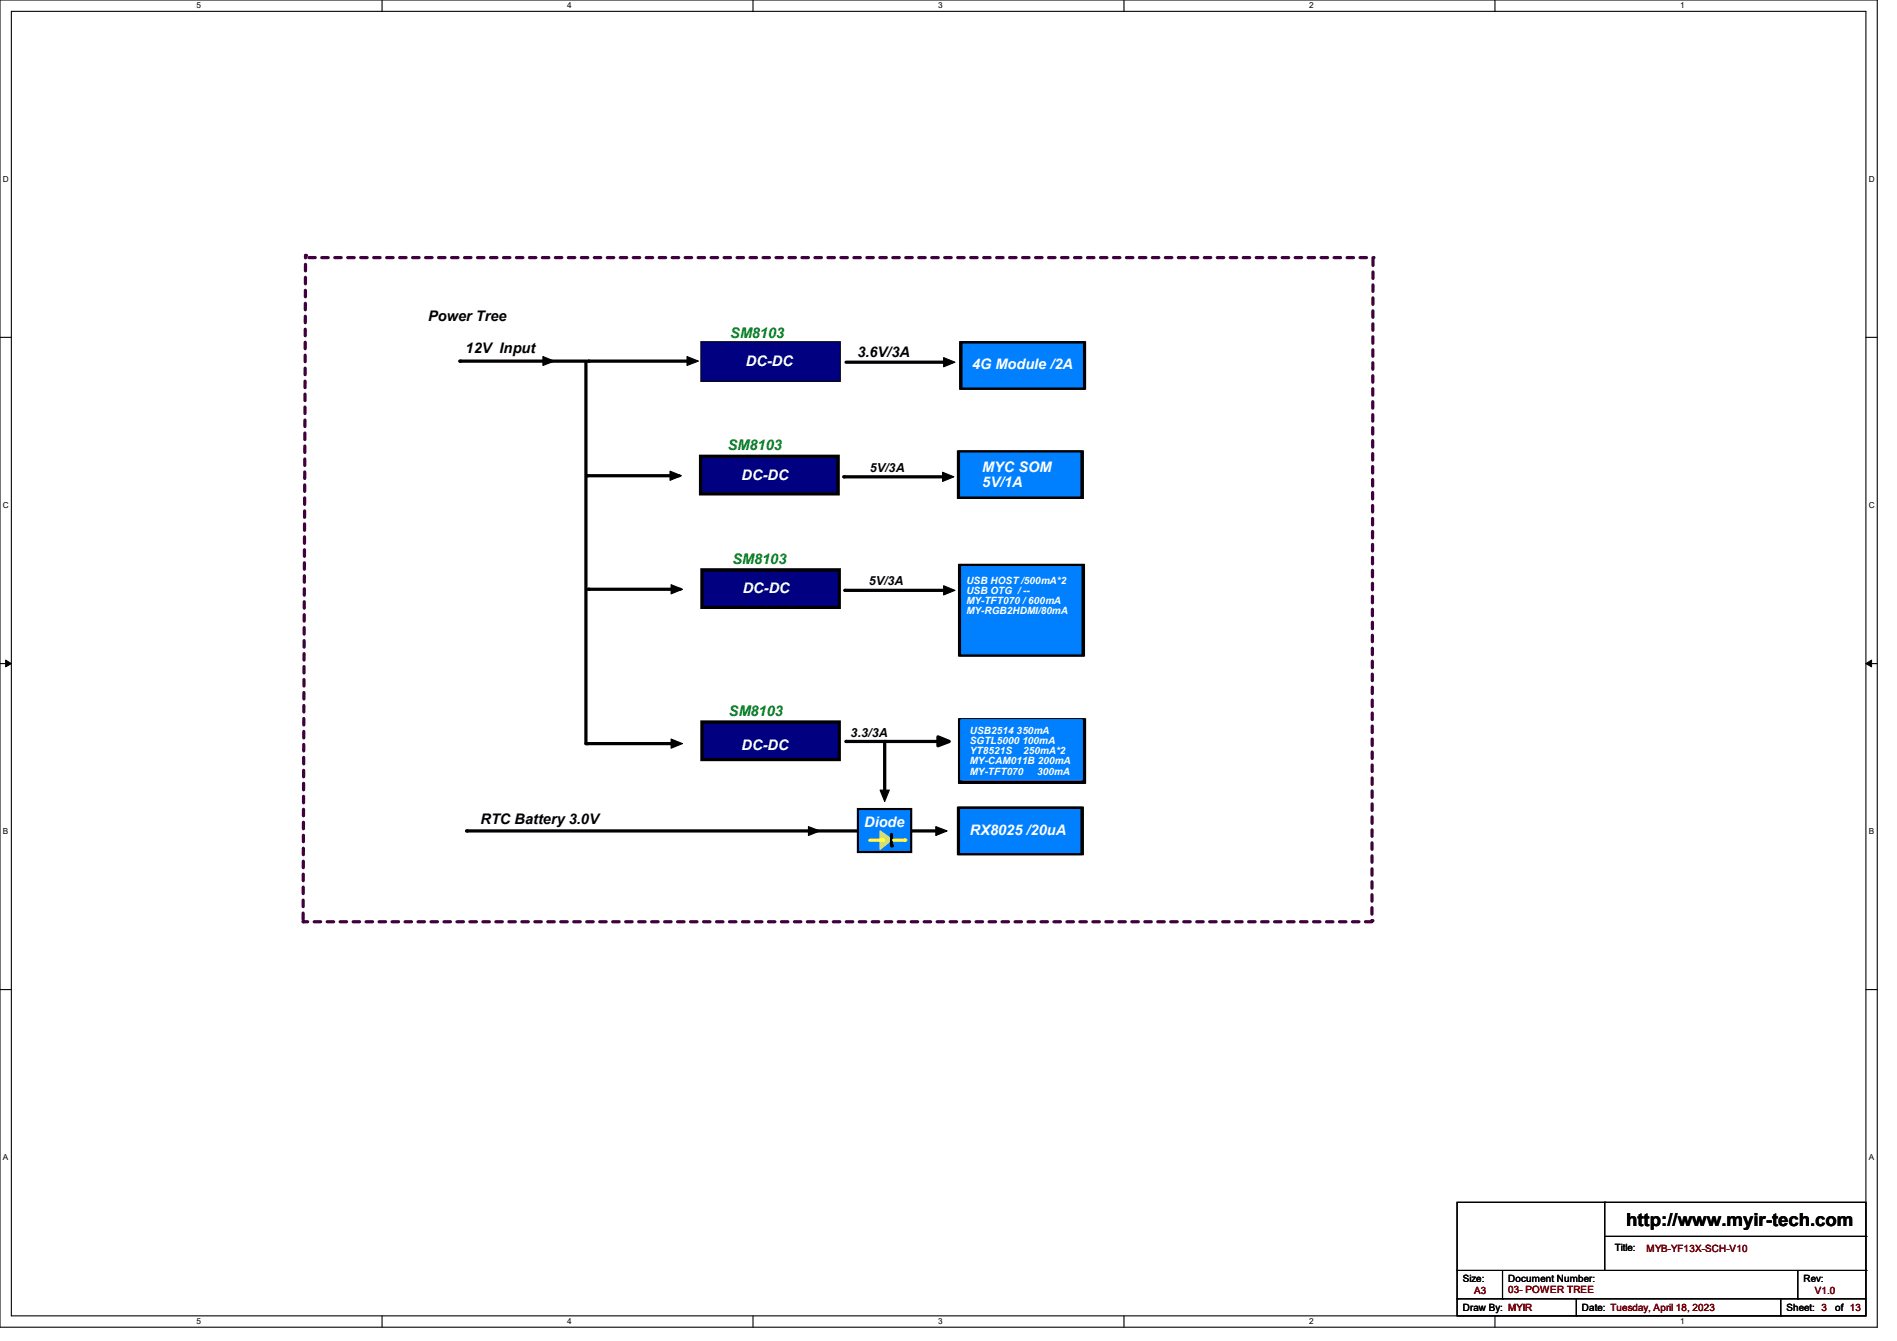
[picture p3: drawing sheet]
<svg xmlns="http://www.w3.org/2000/svg" width="297mm" height="210mm" viewBox="0 0 297 210" stroke-linecap="round" stroke-linejoin="round" font-family="sans-serif">
<path d="M0 0h293.9v207.9h-293.9zM1.8 1.8h290.3v204.3h-290.3z" fill="none" stroke="#000" stroke-width=".17"/>
<g fill="#fff">
<path d="M30.8 .2h.7v1.4h-.7z"/>
<path d="M30.8 206.2h.7v1.4h-.7z"/>
</g>
<path d="M59.8 0v1.8M59.8 206.1v1.8" fill="none" stroke="#000" stroke-width=".17"/>
<g fill="#fff">
<path d="M88.8 .2h.7v1.4h-.7z"/>
<path d="M88.8 206.2h.7v1.4h-.7z"/>
</g>
<path d="M117.9 0v1.8M117.9 206.1v1.8" fill="none" stroke="#000" stroke-width=".17"/>
<g fill="#fff">
<path d="M146.9 .2h.7v1.4h-.7z"/>
<path d="M146.9 206.2h.7v1.4h-.7z"/>
</g>
<path d="M176 0v1.8M176 206.1v1.8" fill="none" stroke="#000" stroke-width=".17"/>
<g fill="#fff">
<path d="M205 .2h.7v1.4h-.7z"/>
<path d="M205 206.2h.7v1.4h-.7z"/>
</g>
<path d="M234.1 0v1.8M234.1 206.1v1.8" fill="none" stroke="#000" stroke-width=".17"/>
<g fill="#fff">
<path d="M263.1 .2h.6v1.4h-.6z"/>
<path d="M263.1 206.2h.6v1.4h-.6z"/>
<path d="M.5 27.3h.9v1.4h-.9z"/>
<path d="M292.6 27.3h.9v1.4h-.9z"/>
<path d="M.5 78.4h.9v1.4h-.9z"/>
<path d="M292.6 78.4h.9v1.4h-.9z"/>
</g>
<path d="M0 52.8h1.8M292.1 52.8h1.8" fill="none" stroke="#000" stroke-width=".17"/>
<g fill="#fff">
<path d="M.5 129.5h.8v1.4h-.8z"/>
<path d="M292.6 129.5h.8v1.4h-.8z"/>
</g>
<path d="M0 103.9h1.8M292.1 103.9h1.8" fill="none" stroke="#000" stroke-width=".17"/>
<path d="M.9 103.4l.9 .5-.9 .5zM292.1 103.9l.9-.5v1z" fill="#000" stroke="#000" stroke-width=".16"/>
<g fill="#fff">
<path d="M.5 180.5h.8v1.4h-.8z"/>
<path d="M292.6 180.5h.8v1.4h-.8z"/>
</g>
<path d="M0 155h1.8M292.1 155h1.8" fill="none" stroke="#000" stroke-width=".17"/>
<path d="M48.3 40.3h166.7" fill="none" stroke="#400040" stroke-width=".51" stroke-dasharray="1 1"/>
<circle cx="215" cy="40.3" r=".25" fill="#400040" stroke-dasharray="1 1"/>
<path d="M214.8 144.4h-167.3" fill="none" stroke="#400040" stroke-width=".51" stroke-dasharray="1 1"/>
<circle cx="47.5" cy="144.4" r=".25" fill="#400040" stroke-dasharray="1 1"/>
<path d="M47.5 144l.3-104" fill="none" stroke="#400040" stroke-width=".51" stroke-dasharray="1 1"/>
<circle cx="47.8" cy="40" r=".25" fill="#400040" stroke-dasharray="1 1"/>
<g fill="#000080" stroke="#000080" stroke-width=".17">
<path d="M109.7 71.5h21.5v5.8h-21.5z" fill-rule="evenodd"/>
<path d="M109.9 53.7h21.5v5.9h-21.5z" fill-rule="evenodd"/>
</g>
<path d="M72 56.6h19.9M92.1 56.6h15.5M109.9 53.7h21.5v5.9h-21.5zM91.9 74.5h14.4M109.7 71.5h21.5v5.8h-21.5zM132.1 74.7h15.3" fill="none" stroke="#000" stroke-width=".51"/>
<g fill="#000">
<circle cx="72" cy="56.6" r=".25"/>
<circle cx="92.1" cy="56.6" r=".25"/>
<circle cx="91.9" cy="74.5" r=".25"/>
<circle cx="132.1" cy="74.7" r=".25"/>
</g>
<g fill="#000" stroke="#000" stroke-width=".17">
<path d="M107.6 55.8l1.7 .8-1.7 .6z" fill-rule="evenodd"/>
<path d="M147.7 56l1.8 .7-1.8 .7z" fill-rule="evenodd"/>
<path d="M147.6 74l1.8 .7-1.8 .7z" fill-rule="evenodd"/>
</g>
<path d="M215 40.6l-.2 103.6" fill="none" stroke="#400040" stroke-width=".51" stroke-dasharray="1 1"/>
<circle cx="214.8" cy="144.2" r=".25" fill="#400040" stroke-dasharray="1 1"/>
<path d="M132.5 56.7h15.4M150.4 53.7h19.2v7.1h-19.2zM150.6 53.7h19.2v7.1h-19.2zM150.1 70.8h19.1v7.1h-19.1zM150.2 70.8h19.3v7.1h-19.3zM132.5 116.1h14.7M73.1 130.1h74.5M134.4 126.8h8.2v6.5h-8.2zM139.6 130.7v1.8" fill="none" stroke="#000" stroke-width=".51"/>
<g fill="#0080ff" stroke="#0080ff" stroke-width=".17">
<path d="M150.4 71h18.7v6.7h-18.7z" fill-rule="evenodd"/>
<path d="M150.8 53.9h18.7v6.7h-18.7z" fill-rule="evenodd"/>
<path d="M134.6 127h7.8v6.2h-7.8z" fill-rule="evenodd"/>
</g>
<g fill="#000" stroke="#000" stroke-width=".17">
<path d="M85 55.8l1.8 .8-1.8 .6z" fill-rule="evenodd"/>
<path d="M104.9 73.8l1.8 .7-1.8 .7z" fill-rule="evenodd"/>
<path d="M126.6 129.5l1.8 .6-1.8 .8z" fill-rule="evenodd"/>
</g>
<g fill="#000">
<circle cx="147.9" cy="56.7" r=".25"/>
<circle cx="132.5" cy="116.1" r=".25"/>
<circle cx="73.1" cy="130.1" r=".25"/>
<circle cx="139.6" cy="132.5" r=".25"/>
</g>
<path d="M137.8 130.1l1.8 1.3v.2l-1.8 1.4z" fill-rule="evenodd" fill="#ffff80" stroke="#ffff80" stroke-width=".17"/>
<path d="M139.9 131.6h1.8" fill="none" stroke="#ff0" stroke-width=".51"/>
<circle cx="141.7" cy="131.6" r=".25" fill="#ff0"/>
<path d="M136.2 131.6h1.9" fill="none" stroke="#ff0" stroke-width=".51"/>
<circle cx="138.1" cy="131.6" r=".25" fill="#ff0"/>
<g fill="#000" stroke="#000" stroke-width=".17">
<path d="M105.1 91.6l1.7 .7-1.7 .7z" fill-rule="evenodd"/>
<path d="M147.7 91.7l1.8 .8-1.8 .7z" fill-rule="evenodd"/>
<path d="M105.1 115.7l1.7 .8-1.7 .7z" fill-rule="evenodd"/>
<path d="M137.8 123.7h1.4l-.7 1.8z" fill-rule="evenodd"/>
<path d="M146.5 129.5l1.8 .6-1.8 .8z" fill-rule="evenodd"/>
</g>
<g fill="#000080" stroke="#000080" stroke-width=".17">
<path d="M109.9 89.2h21.5v5.9h-21.5z" fill-rule="evenodd"/>
<path d="M109.9 113.1h21.5v5.9h-21.5z" fill-rule="evenodd"/>
</g>
<g fill="none" stroke="#000" stroke-width=".51">
<path d="M91.7 56.7v59.8M92.1 92.3h14.4M109.9 89.2h21.5v5.9h-21.5zM132.3 92.5h15.3M150.2 88.6h19.3v14h-19.3zM150.4 88.6h19.2v14h-19.2zM91.9 116.5h13.9M109.9 113.1h21.5v5.9h-21.5zM138.5 116.1v8.2M150.2 112.7h19.4v9.8h-19.4zM150.4 112.7h19.4v9.8h-19.4zM150.1 126.6h19.1v7.1h-19.1z"/>
<path d="M150.2 126.6h19.3v7.1h-19.3z"/>
</g>
<g fill="#000">
<circle cx="92.1" cy="92.3" r=".25"/>
<circle cx="132.3" cy="92.5" r=".25"/>
<circle cx="91.7" cy="116.5" r=".25"/>
<circle cx="91.9" cy="116.5" r=".25"/>
<circle cx="138.5" cy="116.1" r=".25"/>
</g>
<g fill="#0080ff" stroke="#0080ff" stroke-width=".17">
<path d="M150.4 112.7h19.1v9.4h-19.1z" fill-rule="evenodd"/>
<path d="M150.4 126.8h18.7v6.7h-18.7z" fill-rule="evenodd"/>
<path d="M150.6 88.7h18.6v13.7h-18.6z" fill-rule="evenodd"/>
</g>
<path d="M146.9 115.4l1.7 .7-1.7 .7z" fill-rule="evenodd" fill="#000" stroke="#000" stroke-width=".51"/>
<g fill="none" stroke="#000" stroke-width=".17">
<path d="M228.1 188.3h64v17.8h-64zM228.1 199h64M235.2 199v4.4M251.2 188.3h.1M251.2 188.3v10.7M251.2 193.6h40.9M281.5 199v4.4M292.1 199h.1M292.1 193.6h.1M228.1 203.4h.1M228.1 203.4h64M235.2 203.4h.1"/>
<path d="M246.8 206.1h.1M246.8 203.4v2.7M278.8 206.1h.1M278.8 203.4v2.7M281.5 203.4h.1"/>
</g>
<text font-size="2.8" x="254.6" y="192">http://www.myir-tech.com</text>
<g font-size="2.3">
<text x="67" y="50.2">Power Tree</text>
<text x="72.9" y="55.2">12V Input</text>
<text x="134.2" y="56">3.6V/3A</text>
<text x="75.2" y="129">RTC Battery 3.0V</text>
</g>
<g font-size="2.3" fill="#008000">
<text x="114.3" y="52.9">SM8103</text>
<text x="114" y="70.5">SM8103</text>
<text x="114.7" y="88.3">SM8103</text>
<text x="114.1" y="112.1">SM8103</text>
</g>
<g font-size="2.3" fill="#fff">
<text x="116.8" y="57.4">DC-DC</text>
<text x="152.2" y="57.7">4G Module /2A</text>
<text x="116.1" y="75.1">DC-DC</text>
<text x="153.8" y="73.9">MYC SOM</text>
<text x="153.8" y="76.3">5V/1A</text>
<text x="116.3" y="92.9">DC-DC</text>
<text x="116.1" y="117.5">DC-DC</text>
<text x="135.3" y="129.5">Diode</text>
<text x="151.8" y="130.8">RX8025 /20uA</text>
</g>
<g font-size="1.9">
<text x="136.2" y="74">5V/3A</text>
<text x="136" y="91.6">5V/3A</text>
<text x="133.2" y="115.4">3.3/3A</text>
</g>
<g font-size="1.6" fill="#fff">
<text x="151.3" y="91.4">USB HOST /500mA*2</text>
<text x="151.3" y="93">USB OTG / --</text>
<text x="151.3" y="94.6">MY-TFT070 / 600mA</text>
<text x="151.3" y="96.2">MY-RGB2HDMI/80mA</text>
<text x="151.8" y="114.9">USB2514 350mA</text>
<text x="151.8" y="116.5">SGTL5000 100mA</text>
<text x="151.8" y="118.1">YT8521S</text>
<text x="151.8" y="119.7">MY-CAM011B 200mA</text>
<text x="160.2" y="118.1">250mA*2</text>
<text x="151.8" y="121.3">MY-TFT070</text>
<text x="162.4" y="121.3">300mA</text>
</g>
<g font-size="1.6">
<text x="252.8" y="196">Title:</text>
<text x="229" y="200.7">Size:</text>
<text x="236.1" y="200.7">Document Number:</text>
<text x="282.4" y="200.7">Rev:</text>
<text x="229" y="205.4">Draw By: MYIR</text>
<text x="247.7" y="205.4">Date: Tuesday, April 18, 2023</text>
<text x="279.7" y="205.4">Sheet: 3</text>
<text x="287.3" y="205.4">of 13</text>
</g>
<g font-size="1.6" fill="#800000">
<text x="257.8" y="196.1">MYB-YF13X-SCH-V10</text>
<text x="230.8" y="202.7">A3</text>
<text x="236.1" y="202.5">03- POWER TREE</text>
<text x="284.1" y="202.7">V1.0</text>
</g>
<g font-size="1.3">
<text x="30.8" y="1.3">5</text>
<text x="88.8" y="1.3">4</text>
<text x="146.9" y="1.3">3</text>
<text x="205" y="1.3">2</text>
<text x="263.1" y="1.3">1</text>
<text x=".5" y="28.4">D</text>
<text x="292.6" y="28.4">D</text>
<text x=".5" y="79.5">C</text>
<text x="292.6" y="79.5">C</text>
<text x=".5" y="130.6">B</text>
<text x="292.6" y="130.6">B</text>
<text x=".5" y="181.7">A</text>
<text x="292.6" y="181.7">A</text>
<text x="30.8" y="207.4">5</text>
<text x="88.8" y="207.4">4</text>
<text x="146.9" y="207.4">3</text>
<text x="205" y="207.4">2</text>
<text x="263.1" y="207.4">1</text>
</g>
</svg>
